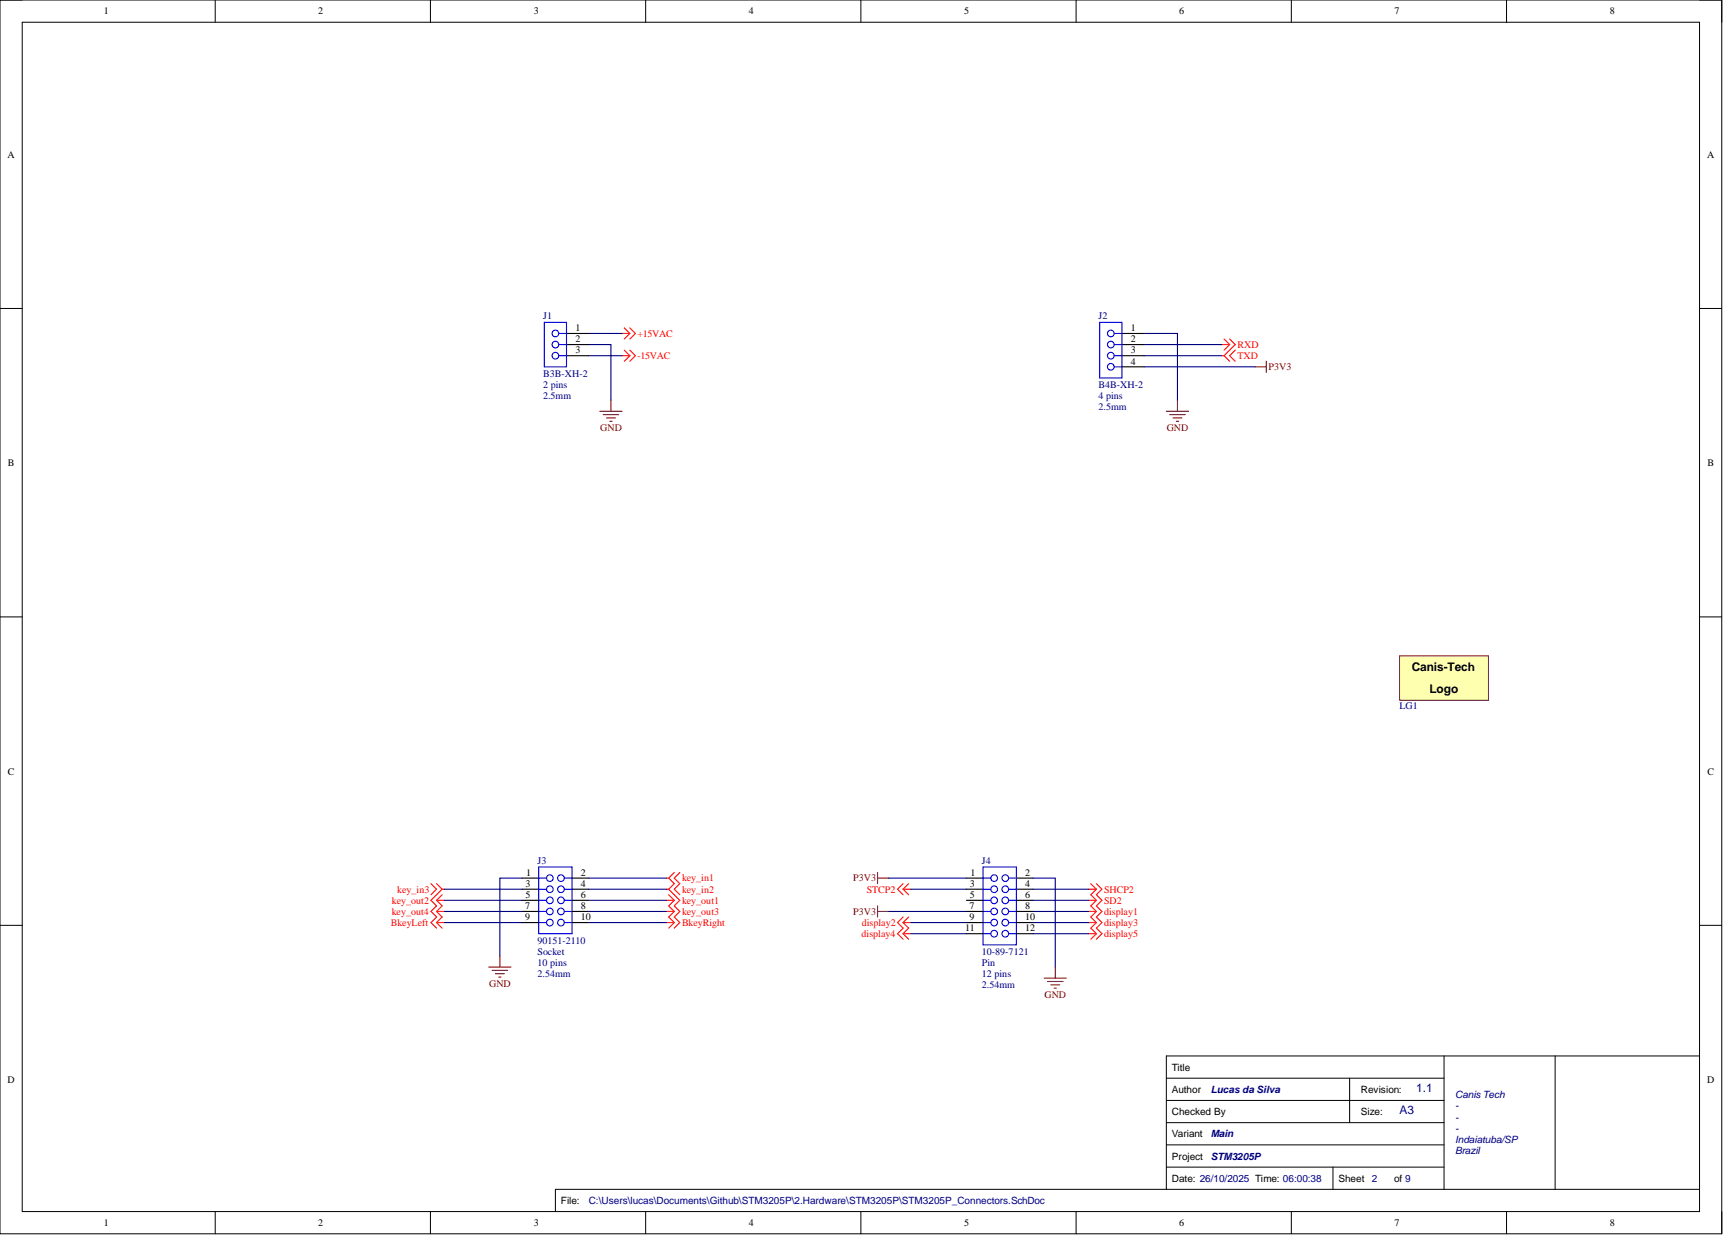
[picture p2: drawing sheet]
<svg xmlns="http://www.w3.org/2000/svg" width="393mm" height="282mm" viewBox="0 0 393 282" stroke-linecap="round" stroke-linejoin="round" font-family="sans-serif">
<g fill="none" stroke="#000" stroke-width=".23">
<path d="M0 0h393.1v281.6h-393.1zM0 0h5.1M5.1 5.1h382.9v271.4h-382.9zM49.1 0v5.1M98.3 0v5.1M147.4 0v5.1M196.5 0v5.1M245.7 0v5.1M294.8 0v5.1M343.9 0v5.1M388 0h5.1v5.1M0 70.4h5.1"/>
<path d="M388 70.4h5.1M0 140.8h5.1M388 140.8h5.1M0 211.2h5.1M388 211.2h5.1M266.3 246.1h63.4M266.3 251.2h63.4M266.3 256.2h63.4M308.1 246.1v10.1M329.7 241v30.4M355 241v30.4M388 241h-121.7v30.4"/>
<path d="M49.1 276.5v5.1M98.3 276.5v5.1M147.4 276.5v5.1M196.5 276.5v5.1M245.7 276.5v5.1M266.3 266.4h63.4M266.3 261.3h63.4M294.8 276.5v5.1M304.3 266.4v5M343.9 276.5v5.1M388 271.4h-261.2v5.1M393.1 276.5v5.1"/>
</g>
<g fill="none" stroke="#f00" stroke-width=".25">
<path d="M142 76.1h1.8M142.5 74.8l1.3 1.3M142.5 79.9l1.3 1.3M143.8 76.1l-1.3 1.3M143.8 74.8l1.3 1.3-1.3 1.3M143.8 79.9l1.3 1.3-1.3 1.3M278.9 78.6h1.8M279.5 77.4l1.2 1.2M280.7 78.6l-1.2 1.3M280.7 77.4l1.3 1.2-2.5 2.6M282 79.9l-1.3 1.3 1.3 1.3M142 81.2h1.8"/>
<path d="M143.8 81.2l-1.3 1.3M278.9 81.2h.6M279.5 81.2l1.2 1.3M153.9 199.1l-1.2 1.3M155.2 199.1l-1.3 1.3 1.3 1.3-1.3 1.3 1.3 1.2M98.4 201.7l1.3 1.3-1.3 1.2M99.7 201.7l1.2 1.3M99.7 205.5l1.2 1.3-1.2 1.2M99.7 205.5h1.7M99.7 208l1.2 1.3-1.2 1.3M99.7 208h1.7M99.7 210.6h1.7"/>
<path d="M99.7 210.6l1.2 1.2M100.9 203h.5M100.9 203l-2.5 2.5 1.3 1.3-1.3 1.2 1.3 1.3-1.3 1.3 1.3 1.2M100.9 204.2l-1.2 1.3M152.2 200.4h.5M152.2 203h.5M152.2 205.5h1.7M152.2 208h1.7M152.2 210.6h1.7M152.7 200.4l1.2 1.3-1.2 1.3M152.7 203l2.5 2.5-1.3 1.3 1.3 1.2-1.3 1.3 1.3 1.3-1.3 1.2M152.7 204.2l1.2 1.3"/>
<path d="M153.9 205.5l-1.2 1.3 1.2 1.2M153.9 208l-1.2 1.3 1.2 1.3M153.9 210.6l-1.2 1.2M206.2 203h1.7M206.2 210.6h1.7M206.2 203l1.2 1.2M206.2 201.7l-1.3 1.3 1.3 1.2M206.2 210.6l1.2 1.2-1.2 1.3M206.2 209.3l-1.3 1.3 1.3 1.2-1.3 1.3 1.3 1.3M206.2 213.1l1.2 1.3M206.2 213.1h1.7M207.4 201.7l-1.2 1.3"/>
<path d="M207.4 209.3l-1.2 1.3M248.5 203h1.8M248.5 205.5h1.8M248.5 208h1.8M248.5 210.6h1.8M248.5 213.1h1.8M249 201.7l1.3 1.3M250.3 203l-1.3 1.2 1.3 1.3M250.3 201.7l1.3 1.3-1.3 1.2 1.3 1.3-1.3 1.3 1.3 1.2-1.3 1.3 1.3 1.3-1.3 1.2 1.3 1.3-1.3 1.3M250.3 205.5l-1.3 1.3 1.3 1.2M250.3 208l-1.3 1.3 1.3 1.3M250.3 210.6l-1.3 1.2 1.3 1.3"/>
<path d="M250.3 213.1l-1.3 1.3"/>
</g>
<g fill="none" stroke="#800000" stroke-width=".25">
<path d="M136.9 93.9h5.1M137.7 94.6h3.5M138.5 95.4h2M139.2 96.2h.5M139.5 91.3v2.6M266.3 93.9h5M267 94.6h3.6M267.8 95.4h2M268.6 96.2h.5M268.8 91.3v2.6M286.6 83.7h2.5M289.1 82.5v2.5"/>
<path d="M200.3 199.1v2.6M114.1 218.2v2.5M200.3 206.8v2.5M200.3 200.4h2.6M200.3 208h2.6M111.6 220.7h5.1M112.3 221.5h3.6M113.1 222.2h2M113.9 223h.5M238.4 223.2h5M239.1 224h3.6M239.9 224.8h2"/>
<path d="M240.7 225.5h.5M240.9 220.7v2.5"/>
</g>
<g fill="none" stroke="#000" stroke-width=".25">
<path d="M119.2 203h3.8M119.2 200.4h3.8M119.2 205.5h3.8M119.2 208h3.8M119.2 210.6h3.8M130.6 203h3.8M130.6 200.4h3.8M130.6 205.5h3.8M130.6 208h3.8M130.6 210.6h3.8M220.6 203h3.8M220.6 200.4h3.8"/>
<path d="M220.6 205.5h3.8M220.6 208h3.8M220.6 210.6h3.8M220.6 213.1h3.8M232 203h3.8M232 200.4h3.8M232 205.5h3.8M232 208h3.8M232 210.6h3.8M232 213.1h3.8"/>
</g>
<g fill="none" stroke="#00f" stroke-width=".25">
<path d="M123 197.9h7.6v15.2h-7.6zM224.4 197.9h7.6v17.7h-7.6zM123 203h1.8M123 200.4h1.8M123 205.5h1.8M123 208h1.8M123 210.6h1.8M128.8 203h1.8M128.8 200.4h1.8M128.8 205.5h1.8M128.8 208h1.8M128.8 210.6h1.8"/>
<path d="M224.4 203h1.8M224.4 200.4h1.8M224.4 213.1h1.8M224.4 205.5h1.8M224.4 208h1.8M224.4 210.6h1.8M230.3 203h1.7M230.3 200.4h1.7M230.3 213.1h1.7M230.3 205.5h1.7M230.3 208h1.7M230.3 210.6h1.7"/>
<circle cx="125.5" cy="208" r=".76"/>
<circle cx="125.5" cy="200.4" r=".76"/>
<circle cx="125.5" cy="205.5" r=".76"/>
<circle cx="125.5" cy="203" r=".76"/>
<circle cx="125.5" cy="210.6" r=".76"/>
<circle cx="128.1" cy="208" r=".76"/>
<circle cx="128.1" cy="200.4" r=".76"/>
<circle cx="128.1" cy="205.5" r=".76"/>
<circle cx="128.1" cy="203" r=".76"/>
<circle cx="128.1" cy="210.6" r=".76"/>
<circle cx="227" cy="208" r=".76"/>
<circle cx="227" cy="200.4" r=".76"/>
<circle cx="227" cy="205.5" r=".76"/>
<circle cx="227" cy="213.1" r=".76"/>
<circle cx="227" cy="203" r=".76"/>
<circle cx="227" cy="210.6" r=".76"/>
<circle cx="229.5" cy="208" r=".76"/>
<circle cx="229.5" cy="200.4" r=".76"/>
<circle cx="229.5" cy="205.5" r=".76"/>
<circle cx="229.5" cy="213.1" r=".76"/>
<circle cx="229.5" cy="203" r=".76"/>
<circle cx="229.5" cy="210.6" r=".76"/>
</g>
<g fill="none" stroke="#000080" stroke-width=".25">
<path d="M134.4 78.6h5.1v12.7M134.4 76.1h7.6M261.2 76.1h7.6v15.2M261.2 78.6h17.7M134.4 81.2h7.6M261.2 81.2h17.7M261.2 83.7h25.4M101.4 210.6h17.8M101.4 208h17.8M101.4 205.5h17.8M101.4 203h17.8M119.2 200.4h-5.1v17.8"/>
<path d="M134.4 210.6h17.8M134.4 208h17.8M134.4 205.5h17.8M134.4 203h17.8M134.4 200.4h17.8M202.9 208h17.7M202.9 200.4h17.7M207.9 210.6h12.7M207.9 203h12.7M207.9 213.1h12.7M235.8 200.4h5.1v20.3M235.8 210.6h12.7"/>
<path d="M235.8 208h12.7M235.8 205.5h12.7M235.8 203h12.7M235.8 213.1h12.7"/>
</g>
<path d="M319.5 149.7h20.3v10.1h-20.3z" fill-rule="evenodd" fill="#ffffb0"/>
<path d="M319.5 149.7h20.3v10.1h-20.3z" fill="none" stroke="#800000" stroke-width=".23"/>
<path d="M129.3 78.6h5.1M129.3 76.1h5.1M256.1 78.6h5.1M256.1 76.1h5.1M129.3 81.2h5.1M256.1 81.2h5.1M256.1 83.7h5.1" fill="none" stroke="#000" stroke-width=".25"/>
<g fill="none" stroke="#00f" stroke-width=".25">
<path d="M124.3 73.6h5v10.1h-5zM127.6 78.6h1.7M127.6 76.1h1.7M251.1 73.6h5v12.7h-5zM254.3 78.6h1.8M254.3 76.1h1.8M127.6 81.2h1.7M254.3 83.7h1.8M254.3 81.2h1.8"/>
<circle cx="126.8" cy="76.1" r=".76"/>
<circle cx="126.8" cy="78.6" r=".76"/>
<circle cx="253.6" cy="76.1" r=".76"/>
<circle cx="253.6" cy="78.6" r=".76"/>
<circle cx="126.8" cy="81.2" r=".76"/>
<circle cx="253.6" cy="83.7" r=".76"/>
<circle cx="253.6" cy="81.2" r=".76"/>
</g>
<g font-size="2.7">
<text x="322.3" y="153.1">Canis-Tech</text>
<text x="326.3" y="158.2">Logo</text>
</g>
<g font-size="2.7" fill="#000080">
<text x="323.3" y="249.3">1.1</text>
<text x="319.5" y="254.4">A3</text>
</g>
<g font-size="2.3">
<text x="23.7" y="3.3">1</text>
<text x="72.7" y="3.3">2</text>
<text x="121.9" y="3.3">3</text>
<text x="170.9" y="3.3">4</text>
<text x="220.1" y="3.3">5</text>
<text x="269.2" y="3.3">6</text>
<text x="318.3" y="3.3">7</text>
<text x="367.5" y="3.3">8</text>
<text x="1.7" y="36">A</text>
<text x="389.7" y="36">A</text>
<text x="131.4" y="75.6">1</text>
<text x="258.2" y="75.6">1</text>
<text x="131.4" y="78.1">2</text>
<text x="131.4" y="80.7">3</text>
<text x="258.2" y="78.1">2</text>
<text x="258.2" y="80.7">3</text>
<text x="258.2" y="83.2">4</text>
<text x="1.8" y="106.4">B</text>
<text x="389.8" y="106.4">B</text>
<text x="1.8" y="176.8">C</text>
<text x="389.8" y="176.8">C</text>
<text x="120" y="202.4">3</text>
<text x="120.1" y="199.9">1</text>
<text x="132.6" y="202.4">4</text>
<text x="132.6" y="199.9">2</text>
<text x="221.4" y="202.4">3</text>
<text x="221.6" y="199.9">1</text>
<text x="234.1" y="202.4">4</text>
<text x="234.1" y="199.9">2</text>
<text x="119.9" y="207.5">7</text>
<text x="119.9" y="205">5</text>
<text x="132.6" y="205">6</text>
<text x="132.6" y="207.5">8</text>
<text x="221.3" y="207.5">7</text>
<text x="221.4" y="205">5</text>
<text x="234.1" y="205">6</text>
<text x="234.1" y="207.5">8</text>
<text x="119.9" y="210.1">9</text>
<text x="132.6" y="210.1">10</text>
<text x="220.4" y="212.6">11</text>
<text x="221.3" y="210.1">9</text>
<text x="234.1" y="210.1">10</text>
<text x="234.1" y="212.6">12</text>
<text x="267.5" y="244.3">Title</text>
<text x="1.7" y="247.2">D</text>
<text x="267.5" y="249.4">Author</text>
<text x="310.6" y="249.4">Revision:</text>
<text x="389.7" y="247.2">D</text>
<text x="267.5" y="254.5">Checked By</text>
<text x="310.6" y="254.5">Size:</text>
<text x="267.5" y="259.6">Variant</text>
<text x="267.5" y="269.7">Date: 26/10/2025 Time: 06:00:38</text>
<text x="267.5" y="264.6">Project</text>
<text x="305.6" y="269.7">Sheet</text>
<text x="318.3" y="269.7">of 9</text>
<text x="128.1" y="274.8">File:</text>
<text x="23.7" y="279.8">1</text>
<text x="72.7" y="279.8">2</text>
<text x="121.9" y="279.8">3</text>
<text x="170.9" y="279.8">4</text>
<text x="220.1" y="279.8">5</text>
<text x="269.2" y="279.8">6</text>
<text x="318.3" y="279.8">7</text>
<text x="367.5" y="279.8">8</text>
</g>
<g font-size="2.3" fill="#000080">
<text x="124" y="72.8">J1</text>
<text x="250.8" y="72.8">J2</text>
<text x="124" y="86">B3B-XH-2</text>
<text x="124" y="88.5">2 pins</text>
<text x="250.8" y="88.5">B4B-XH-2</text>
<text x="124" y="91.1">2.5mm</text>
<text x="250.8" y="91.1">4 pins</text>
<text x="250.8" y="93.6">2.5mm</text>
<text x="319.5" y="161.9">LG1</text>
<text x="122.7" y="197.1">J3</text>
<text x="224.2" y="197.1">J4</text>
<text x="122.7" y="215.4">90151-2110</text>
<text x="122.7" y="217.9">Socket</text>
<text x="122.7" y="220.5">10 pins</text>
<text x="224.2" y="217.9">10-89-7121</text>
<text x="224.2" y="220.5">Pin</text>
<text x="122.7" y="223">2.54mm</text>
<text x="224.2" y="223">12 pins</text>
<text x="224.2" y="225.5">2.54mm</text>
<text x="332.2" y="250.7">Canis Tech</text>
<text x="332.2" y="253.2">-</text>
<text x="332.2" y="255.8">-</text>
<text x="332.2" y="258.3">-</text>
<text x="332.2" y="260.8">Indaiatuba/SP</text>
<text x="332.2" y="263.4">Brazil</text>
<text x="313.2" y="269.7">2</text>
<text x="134.4" y="274.8">C:\Users\lucas\Documents\Github\STM3205P\2.Hardware\STM3205P\STM3205P_Connectors.SchDoc</text>
</g>
<g font-size="2.3" fill="#f00">
<text x="145.6" y="76.9">+15VAC</text>
<text x="145.6" y="81.9">-15VAC</text>
<text x="282.5" y="81.9">TXD</text>
<text x="282.5" y="79.4">RXD</text>
<text x="90.7" y="203.7">key_in3</text>
<text x="155.7" y="201.2">key_in1</text>
<text x="155.7" y="203.7">key_in2</text>
<text x="197.9" y="203.7">STCP2</text>
<text x="252.1" y="203.7">SHCP2</text>
<text x="89.4" y="208.8">key_out4</text>
<text x="89.5" y="206.3">key_out2</text>
<text x="155.7" y="206.3">key_out1</text>
<text x="155.7" y="208.8">key_out3</text>
<text x="252.1" y="206.3">SD2</text>
<text x="252.1" y="208.8">display1</text>
<text x="89.2" y="211.3">BkeyLeft</text>
<text x="155.7" y="211.3">BkeyRight</text>
<text x="196.7" y="213.9">display4</text>
<text x="196.7" y="211.3">display2</text>
<text x="252.1" y="211.3">display3</text>
<text x="252.1" y="213.9">display5</text>
</g>
<g font-size="2.3" fill="#800000">
<text x="289.6" y="84.5">P3V3</text>
<text x="137" y="98.4">GND</text>
<text x="266.4" y="98.4">GND</text>
<text x="194.8" y="201.2">P3V3</text>
<text x="194.8" y="208.8">P3V3</text>
<text x="111.7" y="225.3">GND</text>
<text x="238.5" y="227.8">GND</text>
</g>
<g font-size="2.3" fill="#007">
<text x="276.4" y="249.4">Lucas da Silva</text>
<text x="276.4" y="259.6">Main</text>
<text x="276.4" y="264.6">STM3205P</text>
</g>
</svg>
